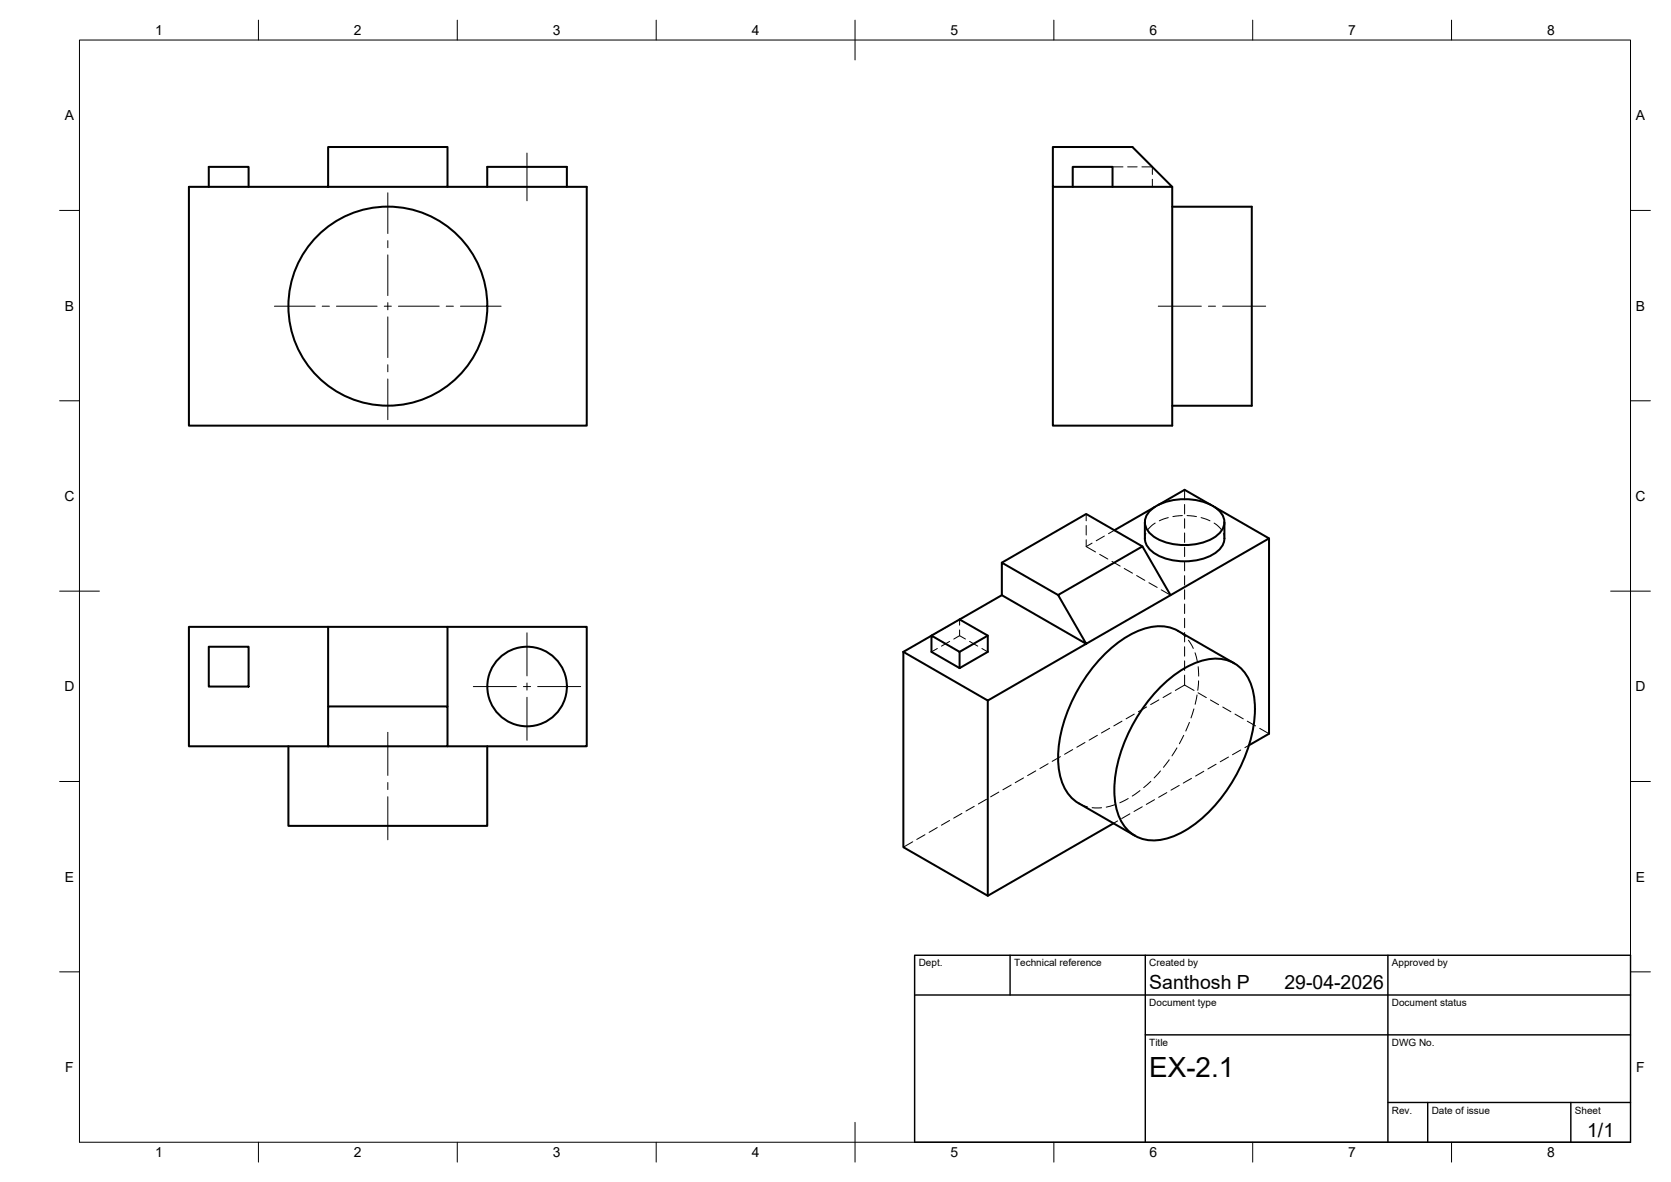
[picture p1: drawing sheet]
<svg xmlns="http://www.w3.org/2000/svg" width="420mm" height="297mm" viewBox="0 0 420 297" stroke-linecap="round" stroke-linejoin="round" font-family="sans-serif">
<!-- layer: Visible -->
<g fill="none" stroke="#000" stroke-width=".51">
<path d="M264.7 36.9h20l10 10.1h-30zM52.5 47v-5.1h10v5.1M82.5 47h30v-10.1h-30v10.1h-35v60h100v-60h-35M122.5 47v-5.1h20v5.1M264.7 47v60h30v-60M269.7 47v-5.1h10v5.1M294.7 52h20v50h-20M287.3 137.3l-14.2-8.1-21.2 12.2M287.9 131.2v4.1a5.4 5.4 0 0 0 3.9 4.6 15.4 15.4 0 0 0 14-1.1 4.7 4.7 0 0 0 2.1-3.5v-4.1M289.1 128.5a14 14 0 0 1 12.5-2.6 8.4 8.4 0 0 1 6.1 4.1 4 4 0 0 1-1.8 4.6 15 15 0 0 1-16.1 0 3.9 3.9 0 0 1-.7-6.1zM290.4 127.4l-10.2 5.9M291.3 126.9l6.6-3.8 6.6 3.8"/>
<path d="M305.4 127.4l13.7 7.9-24.8 14.3M319.1 135.3v49.1l-5.1 2.9M82.5 157.5h30v20M112.5 157.5h35v30h-35M234.2 159.7l7.1 4.1v4.1l-7.1-4.1zM241.3 155.7l7.1 4v4.1l-7.1 4.1M248.4 159.7l-7.1 4.1M251.9 149.6l21.2 12.2-7.1-12.3 21.3-12.2 7 12.3-45.9 26.5-21.3-12.3M251.9 149.6l-24.8 14.2M266 149.5l-14.1-8.1v8.2M52.5 162.5h10v10h-10zM82.5 177.5h30v10h-30z"/>
<path d="M82.5 177.5v-20h-35v30h35M227.1 163.8v49.1l21.3 12.2 31.6-18.2M248.4 176.1v49M292 172.4a22.8 22.8 0 0 1 12.4-6.8 9.3 9.3 0 0 1 10.4 7.2 28.5 28.5 0 0 1-2.2 18.3 38.2 38.2 0 0 1-14.7 17.7 12.8 12.8 0 0 1-12 1.5 11.3 11.3 0 0 1-5.6-9.8 36.6 36.6 0 0 1 7.8-23.6zM310.3 166.7l-14.1-8.2a11.7 11.7 0 0 0-11 .5 37 37 0 0 0-16.9 20 26.1 26.1 0 0 0-1.2 17.7 9.9 9.9 0 0 0 4.1 5.2M72.5 187.5v20h50v-20M271.3 201.9l14.1 8.1"/>
<circle cx="97.5" cy="76.9" r="25"/>
<circle cx="132.5" cy="172.5" r="10"/>
</g>
<!-- layer: Hidden -->
<g fill="none" stroke="#000" stroke-width=".25">
<path d="M279.7 41.9h2.7M283.5 41.9h2.4M287.1 41.9h2.7v1.9M289.8 45v2M273.1 135.6v1.8l2.4 1.3M273.1 129.2v1.7M273.1 132.1v2.4M274.6 136.5l-1.5 .9M276.5 139.3l2.1 1.2M277.7 134.7l-2.1 1.2M280.2 133.3l-1.5 .8M288.1 134.1l-.2 1.2"/>
<path d="M290.5 131.5l-1.8 1.5M291.3 126.9l-.9 .5M293.8 130.1l-2.3 .8M297.3 129.6l-2.4 .2M297.9 123.1v2.5M297.9 126.8v2.4M297.9 130.4v2.3M297.9 133.9v2.4M297.9 137.5v2.4M298.5 129.6l2.3 .2M302 130.1l2.2 .8M304.5 126.9l.9 .5"/>
<path d="M305.3 131.5l1.7 1.5M307.6 134.1l.3 1.2M235.7 158.9l-1.5 .9M238.8 157.1l-2.1 1.2M241.3 155.7v1.4M241.3 158.3v1.5M241.3 155.7l-1.5 .8M279.6 141.1l2.1 1.2M282.7 142.9l2.1 1.1M285.8 144.6l2 1.2M288.9 146.4l2.1 1.2M292 148.2l2.3 1.4"/>
<path d="M296.2 158.5l1.9 1.5M297.9 141.1v2.4M297.9 144.7v2.3M297.9 148.2v2.4M297.9 151.8v2.4M297.9 155.4v2.3M297.9 158.9v2.4M235.7 163l-1.5 .8M238.8 161.2l-2.1 1.2M239.8 160.6l1.5-.8 1.5 .8M243.8 161.2l2.1 1.2M246.9 163l1.5 .8"/>
<path d="M285.2 179.5l-2.1 1.1M288.3 177.7l-2.1 1.2M291.4 175.9l-2.1 1.2M294.5 174.1l-2.1 1.2M297.9 172.2l-2.4 1.3M297.9 172.2l2.3 1.3M297.9 162.5v2.4M297.9 166.1v2.4M297.9 169.7v2.5M298.8 160.9l1.2 2M300.2 178.1l-.7 2.3M300.5 164l.6 2.4"/>
<path d="M301 174.7l-.5 2.3M301.2 174.1l2.1 1.2M301.3 167.5l.1 2.4M301.4 171.1l-.2 2.4M304.4 175.9l2 1.2M307.4 177.7l2.1 1.2M310.5 179.5l2.1 1.1M251.1 199.1l-2 1.1M254.3 197.3l-2.1 1.2M257.3 195.5l-2 1.2M260.4 193.7l-2 1.2M263.5 191.9l-2 1.2"/>
<path d="M266.6 190.1l-2 1.2M269.7 188.4l-2 1.2M272.8 186.6l-2 1.2M275.9 184.8l-2 1.2M279 183l-2.1 1.2M282.1 181.2l-2 1.2M286.6 198.7l-1.9 1.4M289.3 196.3l-1.7 1.6M291.8 193.7l-1.6 1.8M293.4 199.2l-2.1 1.2M294 190.9l-1.5 1.9M295.9 187.9l-1.2 2.1"/>
<path d="M296.5 197.4l-2.1 1.2M297.6 184.8l-1.1 2.1M299.1 181.5l-.9 2.2M299.6 195.6l-2.1 1.2M302.7 193.8l-2.1 1.2M305.8 192.1l-2.1 1.1M308.9 190.3l-2.1 1.1M312 188.5l-2.1 1.2M313.6 181.2l2.1 1.2M314 187.3l-1 .6M316.7 183l2.4 1.4M229.5 211.5l-2.4 1.4"/>
<path d="M232.6 209.8l-2.1 1.2M235.7 208l-2.1 1.2M238.8 206.2l-2.1 1.2M241.9 204.4l-2.1 1.2M245 202.6l-2.1 1.2M248.1 200.9l-2.1 1.1M271.3 201.9l2.1 .9M274.6 203h2.4M280.5 202.2l-2.3 .6M281 206.3l-1 .6M283.7 200.7l-2.1 1M284.1 204.5l-2.1 1.2"/>
<path d="M287.2 202.7l-2.1 1.2M290.3 201l-2.1 1.1"/>
</g>
<!-- layer: BORDER -->
<g fill="none" stroke="#000" stroke-width=".25">
<path d="M20 10.1h390v276.9h-390zM65 5.1v5M115 5.1v5M165 5.1v5M215 5.1v10M265 5.1v5M315 5.1v5M365 5.1v5M15 52.9h5M410 52.9h5M15 100.7h5M410 100.7h5"/>
<path d="M15 148.6h10M405 148.6h10M15 196.4h5M410 196.4h5M15 244.2h5M410 244.2h5M65 287v5M115 287v5M165 287v5M215 282.1v9.9M265 287v5M315 287v5"/>
<path d="M365 287v5"/>
</g>
<!-- layer: TITLEBLOCK -->
<path d="M230 240.1h180v46.9h-180zM230 250h180M254 240.1v9.9M288 240.1v46.9M349 240.1v46.9M288 260.1h122M349 277.1h61M359 277.1v9.9M395 277.1v9.9" fill="none" stroke="#000" stroke-width=".36"/>
<!-- layer: Smart Centers -->
<g fill="none" stroke="#000" stroke-width=".25">
<path d="M132.5 38.5v12M97.5 48.5v10.2M69 76.9h10.2M81 76.9h1.8M84.6 76.9h10.2M96.6 76.9h1.8M97.5 60.5v1.8M97.5 64.1v10.2M97.5 76.1v1.8M97.5 79.6v10.3M100.2 76.9h10.2M112.2 76.9h1.8"/>
<path d="M115.8 76.9h10.2M291.2 76.9h10.9M303.8 76.9h1.8M307.4 76.9h10.8M97.5 91.7v1.7M97.5 95.2v10.3M132.5 159v10.8M119 172.5h10.8M131.6 172.5h1.8M132.5 171.6v1.8M132.5 175.2v10.8M135.2 172.5h10.8"/>
<path d="M97.5 184v10.9M97.5 196.6v1.8M97.5 200.2v10.8"/>
</g>
<text font-size="7" x="289" y="270.6">EX-2.1</text>
<g font-size="4.9">
<text x="289" y="248.5">Santhosh P</text>
<text x="323" y="248.5">29-04-2026</text>
<text x="399.1" y="285.7">1/1</text>
</g>
<g font-size="3.5">
<text x="39" y="8.8">1</text>
<text x="89" y="8.8">2</text>
<text x="139" y="8.8">3</text>
<text x="189" y="8.8">4</text>
<text x="239" y="8.8">5</text>
<text x="289" y="8.8">6</text>
<text x="339" y="8.8">7</text>
<text x="389" y="8.8">8</text>
<text x="16.3" y="30.2">A</text>
<text x="411.3" y="30.2">A</text>
<text x="16.3" y="78">B</text>
<text x="411.3" y="78">B</text>
<text x="16.2" y="125.9">C</text>
<text x="411.2" y="125.9">C</text>
<text x="16.2" y="173.7">D</text>
<text x="411.2" y="173.7">D</text>
<text x="16.3" y="221.6">E</text>
<text x="411.3" y="221.6">E</text>
<text x="16.4" y="269.4">F</text>
<text x="411.4" y="269.4">F</text>
<text x="39" y="290.8">1</text>
<text x="89" y="290.8">2</text>
<text x="139" y="290.8">3</text>
<text x="189" y="290.8">4</text>
<text x="239" y="290.8">5</text>
<text x="289" y="290.8">6</text>
<text x="339" y="290.8">7</text>
<text x="389" y="290.8">8</text>
</g>
<g font-size="2.5">
<text x="231" y="242.9">Dept.</text>
<text x="255" y="242.9">Technical reference</text>
<text x="289" y="242.9">Created by</text>
<text x="350" y="242.9">Approved by</text>
<text x="289" y="252.8">Document type</text>
<text x="350" y="252.8">Document status</text>
<text x="289" y="262.9">Title</text>
<text x="350" y="262.9">DWG No.</text>
<text x="350" y="279.9">Rev.</text>
<text x="360" y="279.9">Date of issue</text>
<text x="396" y="279.9">Sheet</text>
</g>
</svg>
